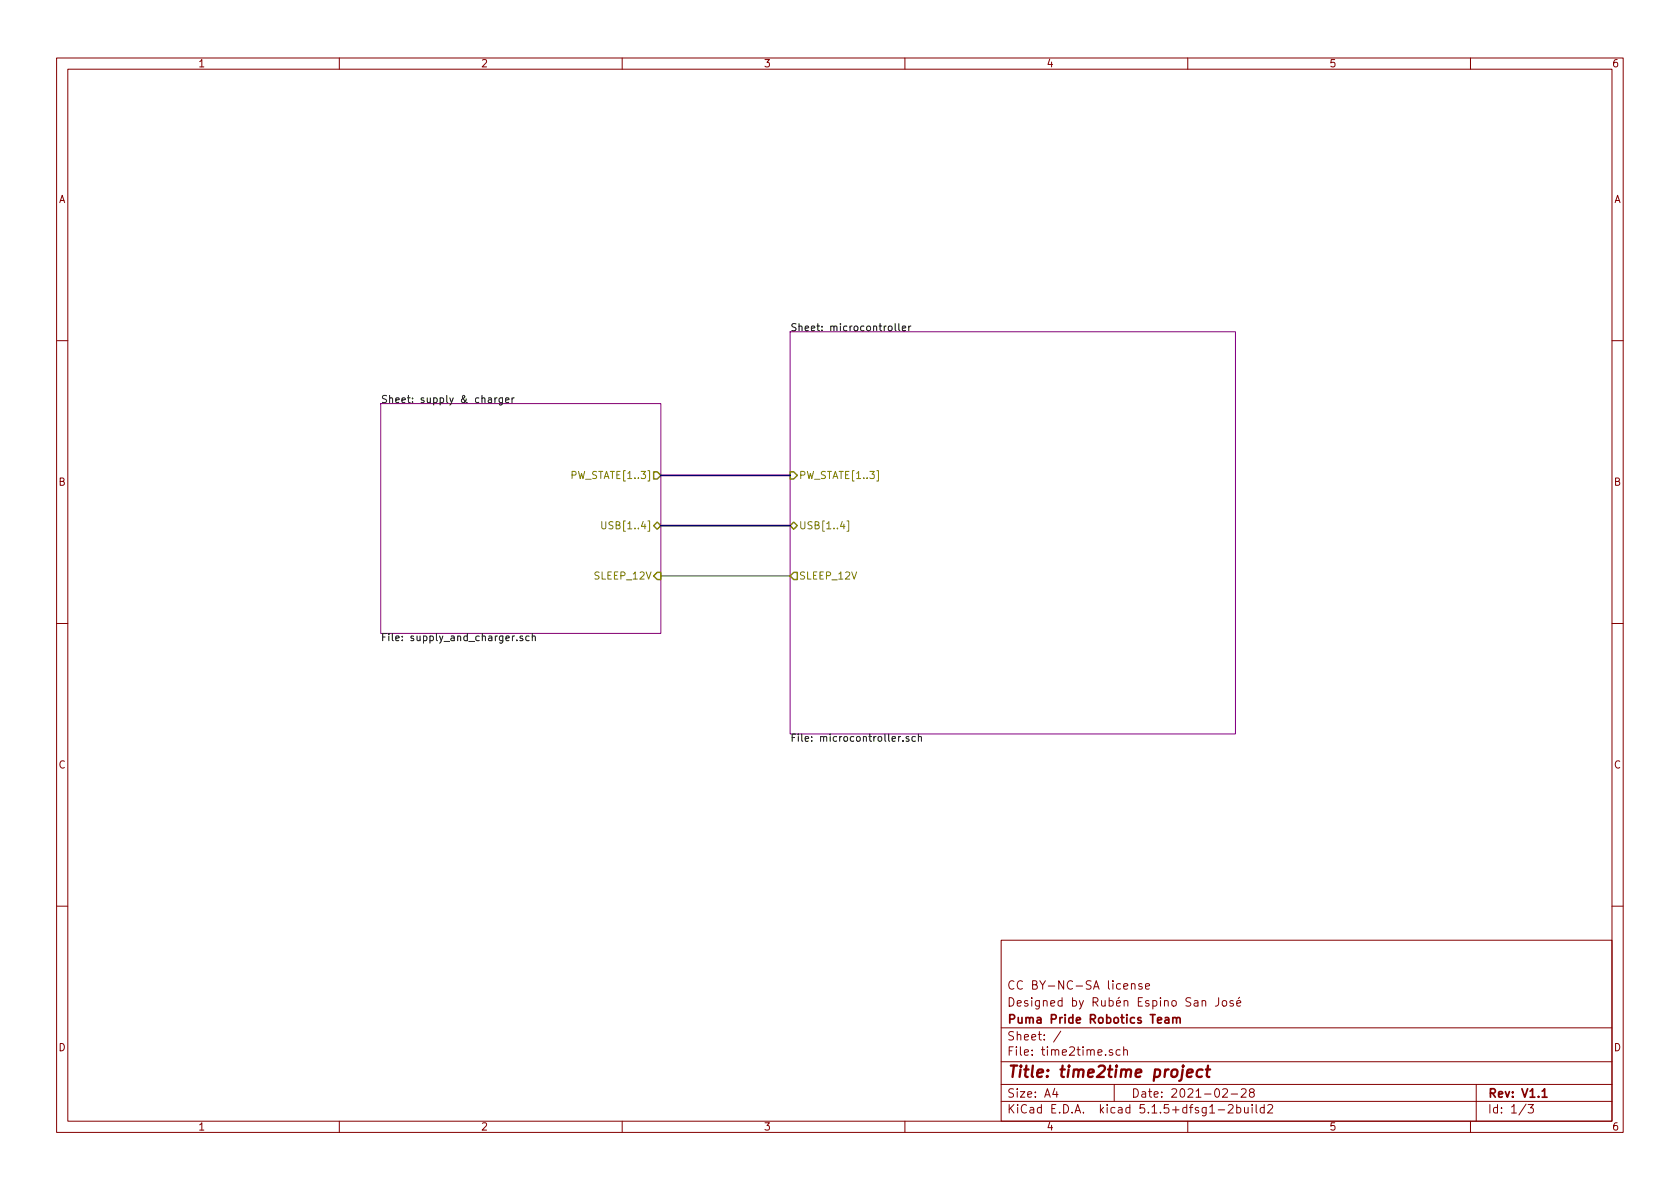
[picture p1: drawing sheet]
<svg xmlns="http://www.w3.org/2000/svg" width="297mm" height="210mm" viewBox="0 0 297 210" stroke-linecap="round" stroke-linejoin="round" font-family="sans-serif">
<g fill="none" stroke="#840000" stroke-width=".18">
<path d="M10 10.3h277v189.9h-277zM12 12.2h273v186.1h-273zM60 10.3v1.9M110 10.3v1.9M160 10.3v1.9M210 10.3v1.9M260 10.3v1.9M10 60.2h2M285 60.2h2M10 110.3h2M285 110.3h2M10 160.2h2"/>
<path d="M177 166.3h108v32h-108zM198.7 174.4l.7-.1-.1-.3-.4-.1-.2 .2 .1 .7h.5M200.1 174.1l.2-.2 .3 .1 .1 .9M200.1 173.9v1M201.9 174a.37 .37 0 0 0-.6 .1l.1 .3 .5 .1 .1 .1-.2 .3-.5-.1M202.5 174.4l.8-.1-.1-.3-.4-.1-.3 .2 .1 .7h.6M215.5 176.4v1.1a.51 .51 0 0 1-.6 .4M216.2 177.1l.2-.2 .4 .2v.7l-.2 .1-.4-.1zM218 177a.37 .37 0 0 0-.6 .1l.1 .3 .5 .1 .1 .1-.2 .3-.5-.1M218.7 177.4l.7-.1-.1-.3-.4-.1-.2 .2v.7h.6M219.2 176.3l-.3 .3M285 160.2h2"/>
<path d="M60 198.3v1.9M110 198.3v1.9M160 198.3v1.9M177 194.8h108M177 191.8h108M177 187.8h108M177 181.8h108M186.5 192.5l-.4 1h1M186.8 193v1M187.6 182.3l-1.3 2M196.7 185.7a.37 .37 0 0 0-.6 .1l.1 .2 .5 .2 .1 .1-.3 .3-.4-.1M197 191.8v3"/>
<path d="M198 185.7l-.4-.1-.3 .3 .1 .6 .2 .1 .4-.1M198.7 185.7h.1a.37 .37 0 0 1 .5 .1v.8M198.7 185.1v1.5M210 198.3v1.9M215.4 196.3h1.1M216.2 192.7l.2-.2h.4l.2 .5-.9 1h.9M217.2 195.5l.2-.2h.4l.2 .5-.9 1h.9M217.7 193.5h1.1M218.7 195.9l.4-.1 .3 .3-.1 .6h-.6M218.7 195.3v1.5M219.5 192.7l.2-.2h.3l.3 .2v.3v.2l-.9 .8h.9M220 195.8l.1 .9 .3 .1 .3-.1"/>
<path d="M220.7 195.8v1M221.2 193.2l-.3-.3 .1-.2 .2-.2 .4 .1 .2 .2-.1 .2-.6 .2a.48 .48 0 0 0-.1 .7l.2 .1 .5-.1a.48 .48 0 0 0-.1-.7h-.1M221.4 195.3v.2M221.4 195.8v1M222.1 195.3v1.3l.2 .2M223.5 195.9l-.4-.1-.3 .3 .1 .6 .2 .1 .4-.1M223.5 195.3v1.5M224.2 195.5l.2-.2h.3l.3 .5-.9 1h.9M260 198.3v1.9M261 191.8v6.5M269.8 195.2l-1.2 2M270.2 195.3h.9l-.5 .6 .4 .1v.7l-.2 .1-.6-.1"/>
</g>
<path d="M207.4 179.9v1M206 180h.6l.1 .9M206.7 180.3l-.5 .1-.3 .2 .3 .3 .5-.1M207.4 180.1v-.1a.37 .37 0 0 1 .6 .1v.8M208 180.1l.2-.2 .4 .1 .1 .9M272.7 193l.4-.5v1.5M272.7 194h.8" fill="none" stroke="#840000" stroke-width=".3"/>
<path d="M209.9 189.8l1-.2-.1-.4-.5-.1-.4 .3v.9l.2 .1 .6-.1M212.6 189.2a.68 .68 0 0 0-1 .3v.8l.3 .1 .6-.1M213.2 189.1h.8M213.6 188.4l-.2 1.8v.1l.4 .1" fill="none" stroke="#840000" stroke-width=".41"/>
<path d="M139.7 58.7h78.7v71.1h-78.7zM67.3 71.4h49.5v40.6h-49.5z" fill="none" stroke="#840084" stroke-width=".18"/>
<g fill="none" stroke="#000" stroke-width=".18">
<path d="M157.2 57.7h.3l.2 .2-.1 .5-.3 .1-.3-.2zM158.3 57.2v1.1l.1 .2M158.9 57.2v1.1l.2 .2M159.5 58.1l.6-.1v-.3h-.4l-.2 .1 .1 .6h.5M160.7 57.7v.8M161.1 57.7l-.4 .2M86.4 70.4h.4l.1 .8M86.9 70.7h-.4l-.2 .2 .1 .2h.5M87.5 70.4v.8M87.9 70.4l-.4 .2M88.8 70.4v1l-.2 .2-.3-.1M88.8 70.4h-.3l-.3 .2 .2 .5h.4"/>
<path d="M89.4 70.8l.6-.1-.1-.3h-.3l-.2 .1 .1 .6h.4M90.5 70.4v.8M90.9 70.4l-.4 .2M91 112.5l-.4 .2M91.4 113.2v.1M92.4 112.5h-.3l-.2 .1 .1 .2 .4 .1v.4h-.5M93.5 112.5h-.3l-.2 .2 .1 .6h.4M94.1 112.6l.2-.1h.3v.8M94.1 112v1.3M159.2 130.2l-.3 .3M159.7 131v.1M160.7 130.3l-.3-.1-.2 .2 .1 .2 .4 .1v.3h-.5"/>
<path d="M161.8 130.3l-.3-.1-.3 .3 .2 .5h.4M162.4 130.4l.2-.2 .3 .1v.8M162.4 129.8v1.3"/>
</g>
<path d="M106.4 92.2v1.1l.2 .2h.4l.1-.2v-1.1M148.9 92.2l-.3 .9h.8M149.8 92.1h.3v1.8h-.3M155 83.2h.3v1.9h-.3" fill="none" stroke="#848400" stroke-width=".18"/>
<path d="M115.6 93l.6-.7 .6 .7-.6 .6zM115.6 83.4h.6l.6 .7-.6 .6h-.6zM139.7 93l.6-.7 .7 .7-.7 .6zM139.7 83.4h.6l.7 .7-.7 .6h-.6zM116.2 101.2h.6v1.3h-.6l-.6-.7zM140.3 101.2h.7v1.3h-.7l-.6-.7z" fill="none" stroke="#848400" stroke-width=".25"/>
<path d="M116.8 84.1h22.9M116.8 93h22.9" fill="none" stroke="#000084" stroke-width=".3"/>
<path d="M116.8 101.8h22.9" fill="none" stroke="#008400" stroke-width=".18"/>
<text font-size="2.8" fill="#840000" x="178" y="190.5">Title: time2time project</text>
<g font-size="2.1" fill="#840000">
<text x="178" y="178">Designed by Rubén Espino San José</text>
<text x="178" y="175">CC BY-NC-SA license</text>
<text x="178" y="184">Sheet: /</text>
<text x="178" y="181">Puma Pride Robotics Team</text>
<text x="178" y="186.7">File: time2time.sch</text>
<text x="178" y="196.9">KiCad E.D.A. kicad 5.1.5+dfsg1-2build2</text>
<text x="178" y="194.1">Size: A4</text>
<text x="200" y="194.1">Date: 2021-02-28</text>
<text x="263" y="194.1">Rev: V1.1</text>
<text x="263" y="196.9">Id: 1/3</text>
</g>
<g font-size="1.8" fill="#840000">
<text x="35" y="11.9">1</text>
<text x="85" y="11.9">2</text>
<text x="135" y="11.9">3</text>
<text x="185" y="11.9">4</text>
<text x="235" y="11.9">5</text>
<text x="285" y="11.9">6</text>
<text x="10.4" y="35.9">A</text>
<text x="285.4" y="35.9">A</text>
<text x="10.4" y="85.9">B</text>
<text x="285.4" y="85.9">B</text>
<text x="10.4" y="135.9">C</text>
<text x="285.4" y="135.9">C</text>
<text x="10.4" y="185.9">D</text>
<text x="285.4" y="185.9">D</text>
<text x="35" y="199.9">1</text>
<text x="85" y="199.9">2</text>
<text x="135" y="199.9">3</text>
<text x="185" y="199.9">4</text>
<text x="235" y="199.9">5</text>
<text x="285" y="199.9">6</text>
</g>
<g font-size="1.8">
<text x="139.7" y="58.6">Sheet: microcontroller</text>
<text x="67.3" y="71.3">Sheet: supply &amp; charger</text>
<text x="67.3" y="113.4">File: supply_and_charger.sch</text>
<text x="139.7" y="131.2">File: microcontroller.sch</text>
</g>
<g font-size="1.8" fill="#848400">
<text x="101.5" y="84.7">PW_STATE[1..3]</text>
<text x="141.2" y="84.7">PW_STATE[1..3]</text>
<text x="107.4" y="93.6">USB[1..4]</text>
<text x="141.2" y="93.6">USB[1..4]</text>
<text x="105.4" y="102.5">SLEEP_12V</text>
<text x="141.2" y="102.5">SLEEP_12V</text>
</g>
</svg>
